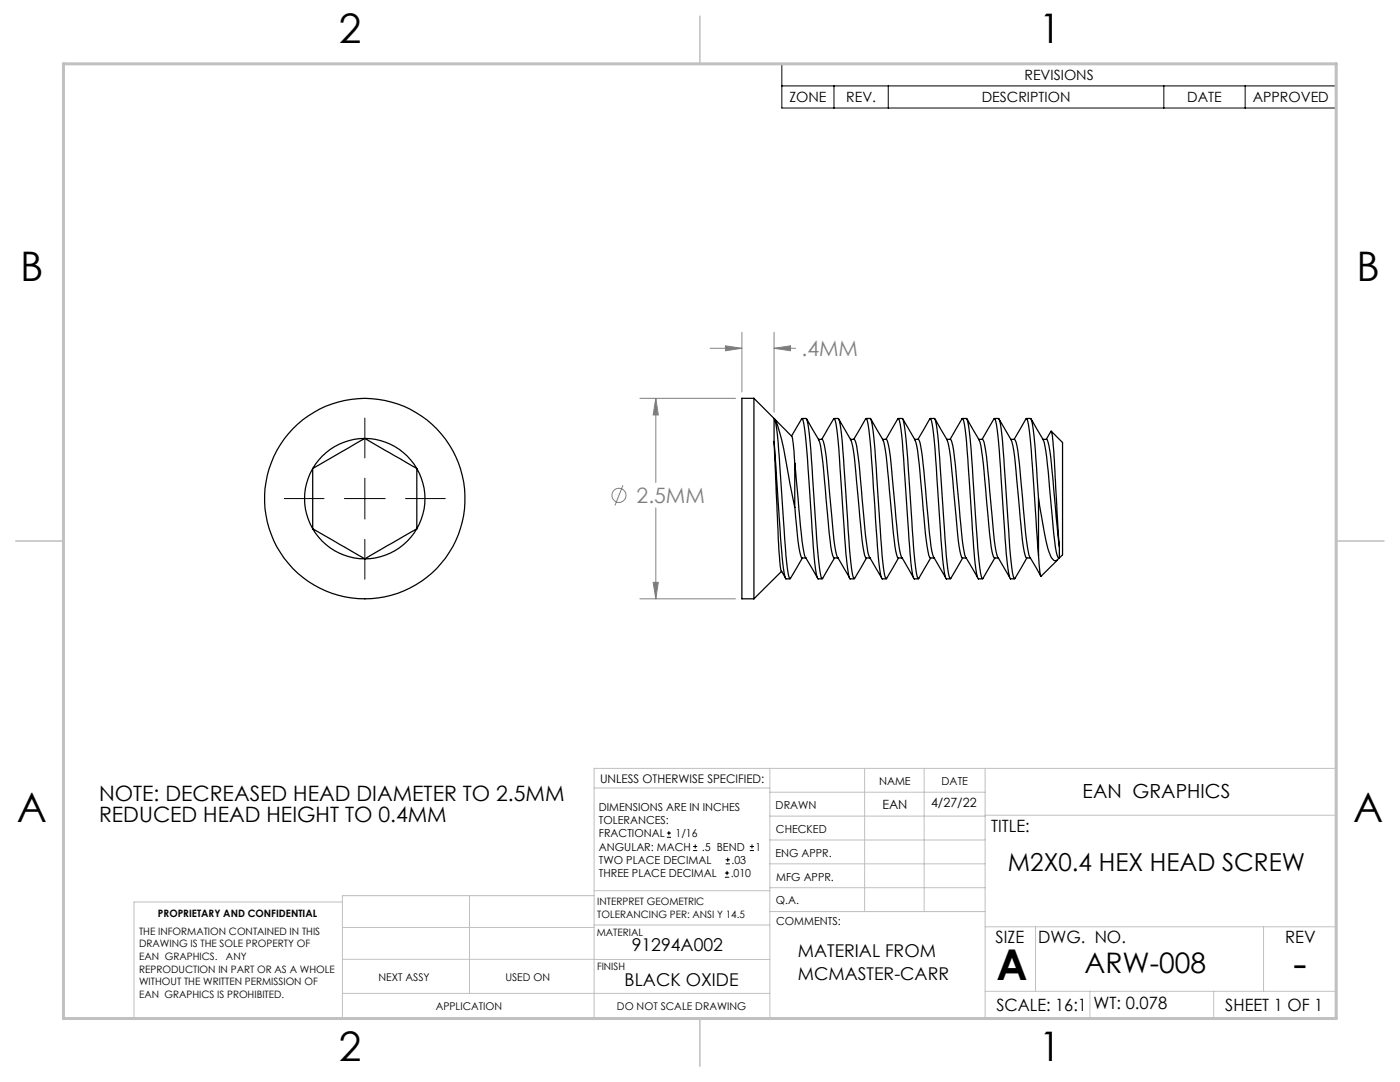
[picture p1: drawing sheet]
<svg xmlns="http://www.w3.org/2000/svg" width="279mm" height="216mm" viewBox="0 0 279 216" stroke-linecap="round" stroke-linejoin="round" font-family="sans-serif">
<g fill="none" stroke="#808080" stroke-width=".2">
<path d="M127.7 79.5h19.1M130.9 79.5l.5 3.3h-1zM130.9 79.5v16.8M141.7 69.5h6.4M144.8 69l3.3 .5-3.3 .5zM148.1 66.3v11.9M154.5 69.5l3.3-.5v1zM154.5 66.3v15.9M154.5 69.5h4.3M124.3 96.8l-1.6 4.1M127.7 119.5h19.1M130.4 116.2h1l-.5 3.3z"/>
<path d="M130.9 101.4v18.1"/>
<circle cx="123.5" cy="98.8" r="1.42"/>
</g>
<g fill="none" stroke="#000" stroke-width=".2">
<path d="M156 12.7h110.7v8.9h-110.7zM156 17.1h110.7M166.4 17.1v4.5M177.3 17.1v4.5M232.3 17.1v4.5M248.5 17.1v4.5M56.7 99.5h8M68.7 99.5h8.2M72.8 83.4v8M72.8 95.4v8.2M80.9 99.5h8M72.8 107.6v8"/>
<path d="M133.1 167.1h.8M133.1 166.2h.8M133.5 165.8v.9M138.3 169.7h.8M138.3 168.9h.8M138.7 168.5v.8M144.7 175h.8M144.7 174.2h.8M144.8 172.4h.9M144.8 171.6h.9M145.1 173.8v.8M145.2 171.1v.9"/>
<path d="M149.6 169.7h.9M149.6 168.9h.9M150.1 168.5v.8"/>
</g>
<g fill="none" stroke="#c0c0c0" stroke-width=".2">
<path d="M118.6 157.2h35M153.6 153.3v49.9M153.6 158.1h43M172.5 153.3v28.6M184.4 153.3v28.6M196.6 153.3v49.9M68.3 180h-41.6v23.2h240v-49.9h-148.1v49.9M93.7 178.7v19.5M118.6 178.7h-50.3v24.5M118.6 177.7h35M153.6 162.8h43M153.6 177.1h43"/>
<path d="M153.6 167.6h43M153.6 172.4h43M196.6 162.7h70.1M68.3 198.2h85.3M68.3 191.4l85.3 .1M68.3 185.1h50.3M118.6 184.6h35M153.6 181.9h43M196.6 184.9h70.1M196.6 197.8h70.1M206.7 184.9v12.9M217.5 197.8v5.4"/>
<path d="M242.2 197.8v5.4M252.2 184.9v12.9"/>
</g>
<path d="M139.7 3.2v9.5M3.1 107.9h9.6M266.7 107.9h9.5M139.7 203.2v9.6" fill="none" stroke="#c0c0c0" stroke-width=".3"/>
<path d="M12.7 12.7h254v190.5h-254z" fill="none" stroke="#c0c0c0" stroke-width=".6"/>
<path d="M130.9 79.5l.5 3.3h-1zM130.4 116.2h1l-.5 3.3zM144.8 69l3.3 .5-3.3 .5zM154.5 69.5l3.3-.5v1z" fill="#808080"/>
<g fill="none" stroke="#000" stroke-width=".25">
<path d="M150.5 79.5v40M150.5 79.5h-2.4v40h2.4M150.5 79.5l4 4M62.4 93.5a12 12 0 0 0 0 12M62.4 93.5v12M72.8 87.5a12 12 0 0 1 10.4 6M72.8 87.5l10.4 6M72.8 87.5l-10.4 6M72.8 87.5a12 12 0 0 0-10.4 6M83.2 93.5a12 12 0 0 1 0 12M83.2 93.5v12M154.5 83.5l.1 .1a48.7 48.7 0 0 1 1 9.7l.8 10.4a70.8 70.8 0 0 0 1.2 11.7l.1 .1 .1-.1 2.3-4.1"/>
<path d="M154.5 83.5l3.5 3.6a21 21 0 0 1 .6 5.3M154.5 88.1l.5 12.6a102.3 102.3 0 0 0 .9 13.2l.1 .1-5.5 5.5M154.5 83.5v4.6M154.5 88.1l1.3 19.4a37.7 37.7 0 0 0 1 8M154.6 83.6l.1 .2M154.7 83.9a35.8 35.8 0 0 1 2.4 9.4l1.5 7.9M158.6 92.4v8.8M158.6 92.4l.7 7.1a76.1 76.1 0 0 0 1.4 11.7l.1 .1M159.9 83.6l.2-.1 .1 .1a96 96 0 0 1 1.3 13.8l.7 10.1a39.2 39.2 0 0 0 1 7.9l.1 .1M160 83.6l-2 3.4M160.1 83.5h.8l.1 .1a82.9 82.9 0 0 1 1.3 13.8l.4 6.3a83.3 83.3 0 0 0 1.2 11.7l.2 .1 .1-.1 2.3-4.1M161 83.6l2.4 4.2a34.5 34.5 0 0 1 1.1 8l.4 3.7a91.5 91.5 0 0 0 1.3 11.3l.3 .5h.8"/>
<path d="M163.3 87.7h.8a11.9 11.9 0 0 1 .9 4.9l.7 6.9a76.1 76.1 0 0 0 1.4 11.7l.2 .1M166.4 83.6l-2.4 4.1M166.4 83.6l.1-.1 .1 .1a48.7 48.7 0 0 1 1 9.7l.7 10.4a76.8 76.8 0 0 0 1.2 11.7l.2 .1M166.5 83.5h.8a3.6 3.6 0 0 1 .5 2.2l1.4 18a70.8 70.8 0 0 0 1.2 11.7l.1 .1 .1-.1 2.3-4.1M167.4 83.6l2.6 4.6a180.4 180.4 0 0 1 1.8 16.7l.4 4.2a3.7 3.7 0 0 0 .7 2.2h.7M169.7 87.7h.8a3.7 3.7 0 0 1 .6 2.2l.9 9.6a91.5 91.5 0 0 0 1.4 11.3l.2 .5M172.8 83.6l-2.4 4.1M172.8 83.6l.1-.1 .1 .1a91.1 91.1 0 0 1 1.3 13.8l.7 10.1a39.2 39.2 0 0 0 1 7.9l.1 .1M172.9 83.5h.8l.1 .1a82.9 82.9 0 0 1 1.3 13.8l.4 6.3a70.8 70.8 0 0 0 1.2 11.7l.2 .1 2.4-4.2M173.8 83.6l2.4 4.2a34.5 34.5 0 0 1 1.1 8l.4 3.7a76.1 76.1 0 0 0 1.4 11.7l.2 .1h.8M176.1 87.7h.8a11.9 11.9 0 0 1 .9 4.9l.7 6.9a76.1 76.1 0 0 0 1.4 11.7l.2 .1M179.2 83.6l-2.4 4.1"/>
<path d="M179.2 83.6l.1-.1 .1 .1a48.7 48.7 0 0 1 1 9.7l1 14.2a39.2 39.2 0 0 0 1 7.9l.1 .1M179.3 83.5h.8l.1 .1a96 96 0 0 1 1.3 13.8l.5 6.3a70.8 70.8 0 0 0 1.2 11.7l.1 .1 .1-.1 2.3-4.1M180.2 83.6l2.4 4.2a49.9 49.9 0 0 1 1.3 9.8l.2 1.9a65.8 65.8 0 0 0 1.4 11.7l.2 .1h.7M182.5 87.7h.8a11.9 11.9 0 0 1 .9 4.9l.7 6.9a91.5 91.5 0 0 0 1.3 11.3l.2 .5M185.6 83.6l-2.4 4.1M185.6 83.6l.1-.1 .1 .1a82.9 82.9 0 0 1 1.3 13.8l.7 10.1a47.9 47.9 0 0 0 .9 7.9l.2 .1M185.7 83.5h.8l.1 .1a48.7 48.7 0 0 1 1 9.7l.7 10.4a70.8 70.8 0 0 0 1.2 11.7l.2 .1 .1-.1 2.3-4.1M186.6 83.6l2.4 4.2a34.5 34.5 0 0 1 1.1 8l.4 3.7a76.1 76.1 0 0 0 1.4 11.7l.2 .1h.8M188.9 87.7h.8M189.7 87.7a3.9 3.9 0 0 1 .6 2.2l1 9.6a76.1 76.1 0 0 0 1.4 11.7l2.4 4M192 83.6l-2.4 4.1M192 83.6l.1-.1a3.6 3.6 0 0 1 .5 2.2l.5 5.8 1.1 16a39.2 39.2 0 0 0 1 7.9l.1 .1"/>
<path d="M192.1 83.5h.8l.1 .1a91.1 91.1 0 0 1 1.3 13.8l.4 6.3a83.3 83.3 0 0 0 1.2 11.7l.2 .1 .1-.1 2.3-4.1M193 83.6l2.4 4.2a34.5 34.5 0 0 1 1.1 8l.3 3.7a91.5 91.5 0 0 0 1.4 11.3l.3 .5h.7M195.3 87.7h.8a11.9 11.9 0 0 1 .9 4.9l.7 6.9a76.1 76.1 0 0 0 1.4 11.7l.1 .1M198.4 83.6l-2.4 4.1M198.4 83.6l.1-.1 .1 .1a82.9 82.9 0 0 1 1.3 13.8l.4 6.3a76.8 76.8 0 0 0 1.2 11.7l.2 .1M198.5 83.5h.8l.1 .1a48.7 48.7 0 0 1 1 9.7l.8 10.4a70.8 70.8 0 0 0 1.2 11.7l.1 .1 .1-.1 2.3-4.1M199.4 83.6l2.6 4.6a180.4 180.4 0 0 1 1.8 16.7l.4 4.2a4.6 4.6 0 0 0 .7 2.2h.7M201.7 87.7h.8a3.9 3.9 0 0 1 .6 2.2l1 9.6a65.8 65.8 0 0 0 1.4 11.7l.1 .1M204.8 83.6l-2.4 4.1M204.8 83.6l.1-.1 .1 .1a96 96 0 0 1 1.3 13.8l1 13.5M204.9 83.5h.8l.1 .1a82.9 82.9 0 0 1 1.3 13.8l.2 2.1M205.8 83.6l2.4 4.2a34.5 34.5 0 0 1 1.1 8l.4 3.7a91.5 91.5 0 0 0 1.3 11.3l.3 .5"/>
<path d="M207.3 99.5l.6 3.7a34 34 0 0 0 1.8 7.9l.6 .7 .4 .1 .6-.6M207.3 99.5v11.4M208.1 87.7h.8a11.9 11.9 0 0 1 .9 4.9l1.6 16.5M208.8 87.7l1-1.7a7.9 7.9 0 0 1 .5 3.5l1.1 19.6M209.8 86l2.3 2.3v22.4l-.7 .6M62.4 105.5l10.4 6M62.4 105.5a12 12 0 0 0 10.4 6M83.2 105.5a12 12 0 0 1-10.4 6M83.2 105.5l-10.4 6M156 114l.7 1.2M156.8 115.5h.1M156.9 115.5h.8"/>
<path d="M158.6 101.2l.8 7.9a4.6 4.6 0 0 0 .7 2.2h.7M160.8 111.3l2.3 3.9M163.3 115.5h.1M163.3 115.5h.8M167.3 111.3l2.2 3.9M169.7 115.5h.1M169.7 115.5h.8M173.6 111.3l2.3 3.9M176 115.5h.1M176.1 115.5h.8M180.1 111.3l2.2 3.9M182.5 115.5h.1"/>
<path d="M182.5 115.5h.8M186.4 111.3l2.3 3.9M188.8 115.5h.1M188.9 115.5h.8M195.3 115.5h.1M195.3 115.5h.8M199.2 111.3l2.3 3.9M201.6 115.5h.1M201.7 115.5h.8M205.6 111.3l2.2 3.7M207.3 110.9l.2 3.3 .3 .8 3.3-3.3M211.3 111.3h.1"/>
<path d="M211.4 109.1v2.2"/>
<circle cx="72.8" cy="99.5" r="20"/>
</g>
<g font-size="8.5">
<text x="198.9" y="195.5">A</text>
<text x="258.1" y="195.2">-</text>
</g>
<g font-size="8.1">
<text x="67.6" y="8.5">2</text>
<text x="207.3" y="8.5">1</text>
<text x="4" y="56.2">B</text>
<text x="270.7" y="56.2">B</text>
<text x="3.3" y="164.1">A</text>
<text x="270" y="164.1">A</text>
<text x="67.6" y="211.7">2</text>
<text x="207.3" y="211.7">1</text>
</g>
<text font-size="5.6" x="216.4" y="194.2">ARW-008</text>
<text font-size="4.9" x="201.2" y="173.7">M2X0.4 HEX HEAD SCREW</text>
<g font-size="4.2" fill="#808080">
<text x="160" y="71.1">.4MM</text>
<text x="127" y="100.4">2.5MM</text>
</g>
<g font-size="4.2">
<text x="19.8" y="159.8">NOTE: DECREASED HEAD DIAMETER TO 2.5MM</text>
<text x="19.8" y="163.9">REDUCED HEAD HEIGHT TO 0.4MM</text>
</g>
<text font-size="3.9" x="216.1" y="159.2">EAN GRAPHICS</text>
<g font-size="3.5">
<text x="126.1" y="189.7">91294A002</text>
<text x="159.2" y="190.9">MATERIAL FROM</text>
<text x="124.7" y="196.6">BLACK OXIDE</text>
<text x="159.2" y="195.5">MCMASTER-CARR</text>
</g>
<g font-size="3.4">
<text x="197.8" y="166">TITLE:</text>
<text x="198.7" y="188.1">SIZE</text>
<text x="207.2" y="188.1">DWG. NO.</text>
<text x="256.5" y="188.2">REV</text>
<text x="198.8" y="201.7">SCALE: 16:1</text>
<text x="218.2" y="201.3">WT: 0.078</text>
<text x="244.5" y="201.7">SHEET 1 OF 1</text>
</g>
<g font-size="2.8">
<text x="204.5" y="16">REVISIONS</text>
<text x="157.5" y="20.4">ZONE</text>
<text x="168.9" y="20.4">REV.</text>
<text x="195.9" y="20.4">DESCRIPTION</text>
<text x="236.9" y="20.4">DATE</text>
<text x="250" y="20.4">APPROVED</text>
</g>
<g font-size="2.5">
<text x="176.1" y="161.5">EAN</text>
<text x="185.8" y="161.1">4/27/22</text>
</g>
<text font-size="2.4" x="119.8" y="156.2">UNLESS OTHERWISE SPECIFIED:</text>
<g font-size="2.2">
<text x="119.5" y="161.8">DIMENSIONS ARE IN INCHES</text>
<text x="154.8" y="161.4">DRAWN</text>
<text x="175.4" y="156.6">NAME</text>
<text x="187.9" y="156.7">DATE</text>
<text x="119.5" y="164.4">TOLERANCES:</text>
<text x="119.5" y="167.1">FRACTIONAL</text>
<text x="134.8" y="167.1">1/16</text>
<text x="154.9" y="166.3">CHECKED</text>
<text x="119.5" y="172.4">TWO PLACE DECIMAL</text>
<text x="119.5" y="169.7">ANGULAR: MACH</text>
<text x="140.1" y="169.7">.5 BEND</text>
<text x="146" y="172.4">.03</text>
<text x="150.8" y="169.7">1</text>
<text x="154.8" y="170.9">ENG APPR.</text>
<text x="119.5" y="175">THREE PLACE DECIMAL</text>
<text x="145.8" y="175">.010</text>
<text x="154.9" y="175.7">MFG APPR.</text>
<text x="154.9" y="180.4">Q.A.</text>
<text x="154.9" y="184.6">COMMENTS:</text>
</g>
<g font-size="2.1">
<text x="75.5" y="195.7">NEXT ASSY</text>
<text x="100.9" y="195.7">USED ON</text>
<text x="86.9" y="201.5">APPLICATION</text>
<text x="123.1" y="201.6">DO NOT SCALE DRAWING</text>
</g>
<g font-size="2">
<text x="31.5" y="182.9">PROPRIETARY AND CONFIDENTIAL</text>
<text x="119.2" y="180.6">INTERPRET GEOMETRIC</text>
<text x="119.2" y="183.1">TOLERANCING PER: ANSI Y 14.5</text>
<text x="27.8" y="186.5">THE INFORMATION CONTAINED IN THIS</text>
<text x="27.8" y="189">DRAWING IS THE SOLE PROPERTY OF</text>
<text x="27.8" y="191.6">EAN GRAPHICS.</text>
<text x="45.1" y="191.6">ANY</text>
<text x="119.1" y="186.7">MATERIAL</text>
<text x="27.8" y="194.1">REPRODUCTION IN PART OR AS A WHOLE</text>
<text x="27.8" y="196.6">WITHOUT THE WRITTEN PERMISSION OF</text>
<text x="119.1" y="193.5">FINISH</text>
<text x="27.8" y="199.1">EAN GRAPHICS IS PROHIBITED.</text>
</g>
</svg>
